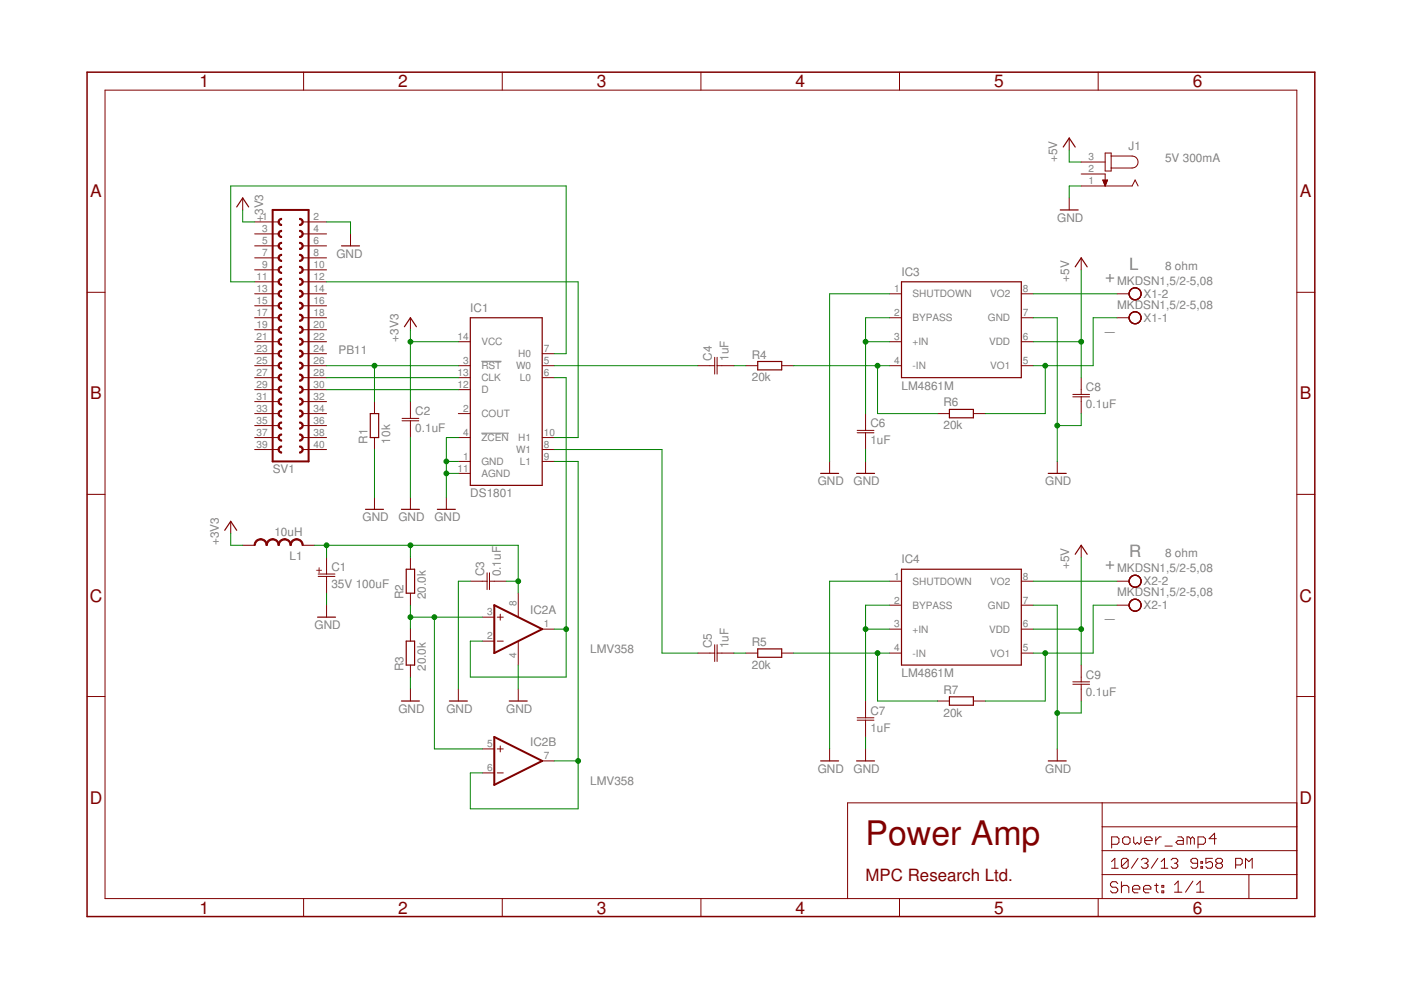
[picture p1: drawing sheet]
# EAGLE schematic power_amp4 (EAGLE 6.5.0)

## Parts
C1  35V 100uF  CPOL-JIS  [E2,5-5]
C2  0.1uF  C-JIS050-024X044  [C050-024X044]
C3  0.1uF  C-JIS050-024X044  [C050-024X044]
C4  1uF  C-JIS050-024X044  [C050-024X044]
C5  1uF  C-JIS050-024X044  [C050-024X044]
C6  1uF  C-JIS050-024X044  [C050-024X044]
C7  1uF  C-JIS050-024X044  [C050-024X044]
C8  0.1uF  C-JIS050-024X044  [C050-024X044]
C9  0.1uF  C-JIS050-024X044  [C050-024X044]
IC1  DS1801  [DIL14]
IC2  LMV358  LMV358M  [SO08]
IC3  LM4861M  [SO-08]
IC4  LM4861M  [SO-08]
J1  JACK-PLUG0  [SPC4077]
L1  10uH  L-US0207/10  [0207/10]
R1  10k  R-EU_0207/10  [0207/10]
R2  20.0k  R-EU_0207/10  [0207/10]
R3  20.0k  R-EU_0207/10  [0207/10]
R4  20k  R-EU_0207/10  [0207/10]
R5  20k  R-EU_0207/10  [0207/10]
R6  20k  R-EU_0207/10  [0207/10]
R7  20k  R-EU_0207/10  [0207/10]
SV1  FE20-2  [FE20-2]
X1  MKDSN1,5/2-5,08  [MKDSN1,5/2-5,08]
X2  MKDSN1,5/2-5,08  [MKDSN1,5/2-5,08]

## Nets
+3V3: C2.1 IC1.14(VCC) L1.1 SV1.1
+5V: C8.1 C9.1 IC3.6(VDD) IC4.6(VDD) J1.3
GND: C1.- C2.2 C3.1 C6.2 C7.2 C8.2 C9.2 IC1.1(GND) IC1.4(!ZCEN) IC1.11(AGND) IC2.4(P:V-) IC3.1(SHUTDOWN) IC3.7(GND) IC4.1(SHUTDOWN) IC4.7(GND) J1.1 R1.1 R3.1 SV1.2
N$1: IC1.13(CLK) SV1.28
N$2: IC1.12(D) SV1.30
N$3: IC1.3(!RST) R1.2 SV1.26
N$4: C1.+ C3.2 IC2.8(P:V+) L1.2 R2.2
N$5: IC1.7(H0) SV1.11
N$6: IC1.10(H1) SV1.12
N$7: IC1.6(L0) IC2.1(A:OUT) IC2.2(A:-IN)
N$8: C4.2 R4.1
N$9: C5.2 R5.1
N$10: IC3.4(-IN) R4.2 R6.1
N$11: IC3.5(VO1) R6.2 X1.1
N$12: IC1.9(L1) IC2.6(B:-IN) IC2.7(B:OUT)
N$13: IC2.3(A:+IN) IC2.5(B:+IN) R2.1 R3.2
N$14: IC3.8(VO2) X1.2
N$15: C6.1 IC3.2(BYPASS) IC3.3(+IN)
N$16: IC4.4(-IN) R5.2 R7.1
N$17: IC4.5(VO1) R7.2 X2.1
N$18: IC4.8(VO2) X2.2
N$19: C7.1 IC4.2(BYPASS) IC4.3(+IN)
N$22: C4.1 IC1.5(W0)
N$29: C5.1 IC1.8(W1)
Unconnected: IC1.2(COUT) J1.2 SV1.3 SV1.4 SV1.5 SV1.6 SV1.7 SV1.8 SV1.9 SV1.10 SV1.13 SV1.14 SV1.15 SV1.16 SV1.17 SV1.18 SV1.19 SV1.20 SV1.21 SV1.22 SV1.23 SV1.24 SV1.25 SV1.27 SV1.29 SV1.31 SV1.32 SV1.33 SV1.34 SV1.35 SV1.36 SV1.37 SV1.38 SV1.39 SV1.40

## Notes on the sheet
- 5V 300mA
- L | 8 ohm
- +
- _
- PB11
- R | 8 ohm
- +
- _
- Power Amp
- MPC Research Ltd.
